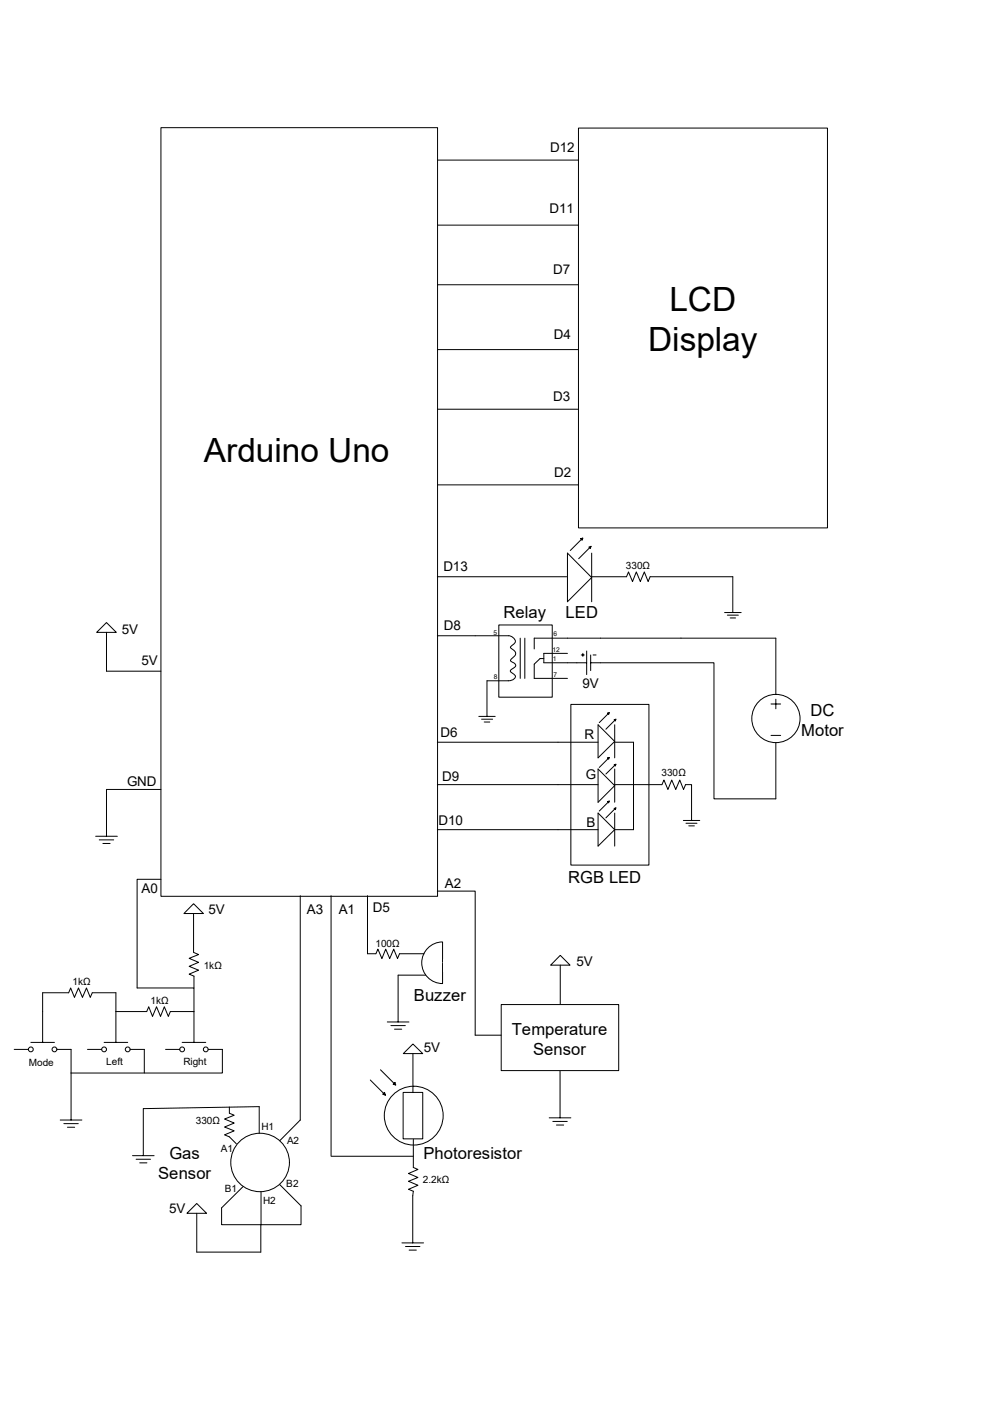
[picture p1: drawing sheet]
<svg xmlns="http://www.w3.org/2000/svg" width="210mm" height="297mm" viewBox="0 0 210 297" stroke-linecap="round" stroke-linejoin="round" font-family="sans-serif">
<path d="M105.5 132.2h11.3v15.3h-11.3z" fill="none" stroke="#000" stroke-width=".21"/>
<path d="M120.7 149h16.5v34h-16.5z" fill="#fff"/>
<path d="M120.7 149h16.5v34h-16.5z" fill="none" stroke="#000" stroke-width=".21"/>
<path d="M34 27h58.5v162.6h-58.5z" fill="#fff"/>
<path d="M34 27h58.5v162.6h-58.5z" fill="none" stroke="#000" stroke-width=".21"/>
<path d="M122.3 27.1h52.7v84.6h-52.7z" fill="#fff"/>
<g fill="none" stroke="#000" stroke-width=".21">
<path d="M92.5 33.9h29.8M122.3 27.1h52.7v84.6h-52.7zM92.5 47.6h29.8M92.5 60.2h29.8M92.5 74h29.8M92.5 86.6h29.8M92.5 102.6h29.8M92.5 122h27.3M92.5 134.5h8M78.3 228.5l3.2 3.2M80.5 226.3l3.2 3.2M81.3 231.1l.2 .6-.6-.2z"/>
<path d="M83.5 229l.2 .5-.6-.1z"/>
</g>
<path d="M81.3 231.1l.2 .6-.6-.2zM83.5 229l.2 .5-.6-.1z" fill-rule="evenodd" fill="#000"/>
<circle cx="164.1" cy="152" r="5.1" fill="#fff"/>
<g fill="none" stroke="#000" stroke-width=".21">
<path d="M164.1 135v11.9M163.1 148.9h2M163.1 155.6h2M164.1 147.9v2M164.1 157.1v11.9"/>
<circle cx="164.1" cy="152" r="5.1"/>
</g>
<path d="M11 222a.51 .51 0 0 1 1 0 .51 .51 0 0 1-1 0zM6 222a.51 .51 0 0 1 1 0 .51 .51 0 0 1-1 0z" fill-rule="evenodd" fill="#fff"/>
<g fill="none" stroke="#000" stroke-width=".21">
<path d="M9 214v6.5M3 222h3M6.5 220.5h5M12 222h3"/>
<circle cx="6.5" cy="222" r=".51"/>
<circle cx="11.5" cy="222" r=".51"/>
</g>
<path d="M90.2 200.8a4.4 4.4 0 0 1 3.4-1.5v8.8a4.4 4.4 0 0 1-4-2.6 4.4 4.4 0 0 1 .6-4.7z" fill-rule="evenodd" fill="#fff"/>
<path d="M137.5 122h17.5v7.6M153.2 129.6h3.6M153.8 130.1h2.4M154.4 130.7h1.2M77.7 189.5v12.3h1.8M81.9 216.2h4.6M82.7 217h3M83.4 217.7h1.6M84.5 201.8h5.2M90 206.3h-5.8v9.9M90.2 200.8a4.4 4.4 0 0 1 3.4-1.5v8.8a4.4 4.4 0 0 1-4-2.6 4.4 4.4 0 0 1 .6-4.7zM93.6 203.7h4.4" fill="none" stroke="#000" stroke-width=".21"/>
<path d="M93.7 203.7h4.3" fill="none" stroke="#fff" stroke-width=".21"/>
<path d="M106 212.5h24.9v14h-24.9z" fill="#fff"/>
<path d="M106 212.5h24.9v14h-24.9zM116.2 236.5h4.5M116.9 237.2h3.1M117.7 238h1.5M118.4 226.5v10" fill="none" stroke="#000" stroke-width=".21"/>
<path d="M118.5 202.1l2.1 2.1h-4.1z" fill="#fff"/>
<path d="M34 186h-5v23M92.5 188.5h8v30.5h5.5M118.5 202.1l2.1 2.1h-4.1zM118.5 204.2v8.2" fill="none" stroke="#000" stroke-width=".21"/>
<path d="M43 222a.51 .51 0 0 1 1 0 .51 .51 0 0 1-1 0zM38 222a.51 .51 0 0 1 1 0 .51 .51 0 0 1-1 0z" fill-rule="evenodd" fill="#fff"/>
<g fill="none" stroke="#000" stroke-width=".21">
<path d="M41 214v6.5M35 222h3M38.5 220.5h5M44 222h3"/>
<circle cx="38.5" cy="222" r=".51"/>
<circle cx="43.5" cy="222" r=".51"/>
</g>
<path d="M26.5 222a.51 .51 0 0 1 1 0 .51 .51 0 0 1-1 0zM21.5 222a.51 .51 0 0 1 1 0 .51 .51 0 0 1-1 0z" fill-rule="evenodd" fill="#fff"/>
<g fill="none" stroke="#000" stroke-width=".21">
<path d="M24.5 214v6.5M18.5 222h3M22 220.5h5M27.5 222h3"/>
<circle cx="22" cy="222" r=".51"/>
<circle cx="27" cy="222" r=".51"/>
</g>
<circle cx="55" cy="245.9" r="6.2" fill="#fff"/>
<g fill="none" stroke="#000" stroke-width=".21">
<path d="M63.5 189.5v47.5M70 189.5v55M54.8 239.7v-5.6l-24.5 .4v10M63.5 236.9l-4.3 4.4M28 244.5h4.6M28.8 245.2h3M29.5 246h1.6M46.9 255.5v3.6h8.4M51.4 251l-4.5 4.5M55.2 252.1v7M59.2 250.6l4.5 4.5v4h-8.5v5.8M70 244.6h17.4"/>
<path d="M87.3 253v9.9M85 262.9h4.6M85.8 263.7h3M86.5 264.5h1.6"/>
<circle cx="55" cy="245.9" r="6.2"/>
</g>
<path d="M41.6 254.6l2.1 2.1h-4.2z" fill="#fff"/>
<g fill="none" stroke="#000" stroke-width=".21">
<path d="M120 117l5.1 5.2-5.1 5.1zM122.8 114l.5-.2-.2 .5zM123.2 113.8l-2.6 2.7M124.5 115.7l.5-.1-.2 .4zM125 115.6l-2.6 2.6M125.1 117v10.3M100.5 134.5h7a1.55 1.55 0 0 1 1.5 1.2l-.1 .3-.9 .8v.2l.3 .3a.96 .96 0 0 1 .8 .9 .96 .96 0 0 1-.7 1l-.4 .4a.76 .76 0 0 0 .7 .7 .53 .53 0 0 1 .4 .4 .53 .53 0 0 1-.4 .5l-.7 .6a.91 .91 0 0 0 .7 .9l.3 .2a.9 .9 0 0 1-.9 1l-5.1 .1v7.6M110 135v8.5M111 135v8.5M115 139.3h-.8l-1.2 1.2v3h7M120 138.2h-5v2h9.1M122.9 138.6h.7"/>
<path d="M123.3 138.2v.7M124.1 137.7v5M124.9 138.6v3.3M125 122h7.5l.4-1 .9 2 .8-2 .8 2 .9-2 .8 2 .4-1M125.4 138.6h.7M164.1 135h-51.1v2.3M92.5 157h34M101.3 151.6h3.4M101.9 152.1h2.3M102.4 152.7h1.2M124.9 140.2h26.1v28.8h13.1M126.5 153.3l3.5 3.5-3.5 3.5z"/>
<path d="M130 153.3v7M130 157h4v18.5h-4M92.5 166h34M92.5 175.5h34M126.5 162.7l3.5 3.5-3.5 3.5zM126.5 172l3.5 3.5-3.5 3.5zM130 162.7v7M130 172v7M130 166h10M144.5 173.6h3.5M145 166h1.3v7.6M145.1 174.2h2.3"/>
<path d="M145.7 174.7h1.2M48.5 234.2v1.3l1 .4-2 .8 2 .9-2 .8 2 .8-2 .9 1 .4 1.5 1.5M41.6 254.6l2.1 2.1h-4.2zM41.6 256.7v8.2h13.6M87.4 247l1 .4-2 .8 2 .9-2 .8 2 .8-2 .9 1 .4-.1 1"/>
</g>
<path d="M124.5 115.7l.5-.1-.2 .4zM122.8 114l.5-.2-.2 .5z" fill-rule="evenodd" fill="#000"/>
<circle cx="87.5" cy="236" r="6.2" fill="#fff"/>
<circle cx="87.5" cy="236" r="6.2" fill="none" stroke="#000" stroke-width=".21"/>
<path d="M85.3 231.1h4.1v9.8h-4.1z" fill="#fff"/>
<path d="M85.3 231.1h4.1v9.8h-4.1z" fill="none" stroke="#000" stroke-width=".21"/>
<path d="M87.3 220.9l2.1 2h-4.1z" fill="#fff"/>
<g fill="none" stroke="#000" stroke-width=".21">
<path d="M128.5 150.9l.4-.2-.2 .4zM128.9 150.7l-2.2 2.2M129.9 152.3l.4-.2-.2 .4zM130.3 152.1l-2.2 2.2M128.5 160.4l.4-.2-.2 .4zM128.5 169.6l.4-.1-.2 .3zM128.9 160.2l-2.2 2.1M128.9 169.5l-2.2 2.1M129.9 161.8l.4-.1-.2 .4zM129.9 171l.4-.1-.2 .4zM130.3 161.7l-2.2 2M130.3 170.9l-2.2 2.1"/>
<path d="M29 209h12v5h-5l-.4 1-.8-2-.8 2-.9-2-.8 2-.8-2-.5 1h-6.5M87.3 220.9l2.1 2h-4.1zM87.3 222.9v8.2M87.4 241v6"/>
</g>
<g fill="#000">
<path d="M129.9 152.3l.4-.2-.2 .4zM128.5 150.9l.4-.2-.2 .4z" fill-rule="evenodd"/>
<path d="M129.9 161.8l.4-.1-.2 .4zM128.5 160.4l.4-.2-.2 .4z" fill-rule="evenodd"/>
<path d="M129.9 171l.4-.1-.2 .4zM128.5 169.6l.4-.1-.2 .3z" fill-rule="evenodd"/>
</g>
<path d="M40.9 191.2l2.1 2.1h-4.1z" fill="#fff"/>
<path d="M40.9 191.2l2.1 2.1h-4.1zM40.9 193.3v8.2M9 214v-4h5.5l.4-1 .8 2 .9-2 .8 2 .9-2 .8 2 .4-1h5v4M41 201.5l1 .4-2 .8 2 .9-2 .8 2 .8-2 .9 1 .4v2.5M12.7 236.9h4.6M13.5 237.7h3.1M14.3 238.5h1.5M15 222v14.9M30.5 222v5M47 222v5h-32" fill="none" stroke="#000" stroke-width=".21"/>
<path d="M93.7 202.8h5.3v2.7h-5.3z" fill="#fff"/>
<path d="M22.5 142h11.5M20.2 176.9h4.6M21 177.7h3M21.8 178.4h1.5M34 167h-11.5v9.9M140 166l.4-1 .9 2 .8-2 .8 2 .9-2 .8 2 .4-1M79.5 201.8l.4-1 .9 2 .8-2 .8 2 .9-2 .8 2 .4-1" fill="none" stroke="#000" stroke-width=".21"/>
<path d="M20.4 133.8l2.1-2.1 2.1 2.1z" fill="#fff"/>
<path d="M20.4 133.8l2.1-2.1 2.1 2.1zM22.5 133.8v8.2" fill="none" stroke="#000" stroke-width=".21"/>
<path d="M153.2 150.5h5.3v2.7h-5.3z" fill="#fff"/>
<g font-size="7.1">
<text x="141.6" y="65.7">LCD</text>
<text x="137.1" y="74.2">Display</text>
<text x="43.1" y="97.8">Arduino Uno</text>
</g>
<g font-size="3.5">
<text x="106.5" y="130.8">Relay</text>
<text x="119.6" y="130.8">LED</text>
<text x="169.5" y="155.7">Motor</text>
<text x="171.4" y="151.5">DC</text>
<text x="120.2" y="186.8">RGB LED</text>
<text x="87.5" y="211.8">Buzzer</text>
<text x="108.2" y="219">Temperature</text>
<text x="112.8" y="223.2">Sensor</text>
<text x="35.8" y="245.2">Gas</text>
<text x="89.6" y="245.2">Photoresistor</text>
<text x="33.5" y="249.4">Sensor</text>
</g>
<g font-size="2.8">
<text x="116.4" y="32.2">D12</text>
<text x="116.2" y="45">D11</text>
<text x="117" y="58">D7</text>
<text x="117.1" y="71.8">D4</text>
<text x="117" y="84.8">D3</text>
<text x="117.2" y="100.9">D2</text>
<text x="93.8" y="120.9">D13</text>
<text x="25.8" y="134.2">5V</text>
<text x="93.9" y="133.3">D8</text>
<text x="29.9" y="140.6">5V</text>
<text x="123.2" y="145.5">9V</text>
<text x="93.2" y="155.9">D6</text>
<text x="123.6" y="156.3">R</text>
<text x="26.9" y="166.2">GND</text>
<text x="93.5" y="165.3">D9</text>
<text x="123.9" y="164.9">G</text>
<text x="92.8" y="174.6">D10</text>
<text x="124" y="174.9">B</text>
<text x="29.9" y="188.9">A0</text>
<text x="94.1" y="187.7">A2</text>
<text x="44.1" y="193.3">5V</text>
<text x="64.9" y="193.3">A3</text>
<text x="71.6" y="193.3">A1</text>
<text x="78.8" y="192.9">D5</text>
<text x="121.9" y="204.3">5V</text>
<text x="89.6" y="222.6">5V</text>
<text x="35.8" y="256.6">5V</text>
</g>
<g font-size="2.1">
<text x="132.4" y="120.4">330Ω</text>
<text x="139.9" y="164.3">330Ω</text>
<text x="79.4" y="200.4">100Ω</text>
<text x="15.3" y="208.3">1kΩ</text>
<text x="43.1" y="204.9">1kΩ</text>
<text x="31.8" y="212.3">1kΩ</text>
<text x="6.1" y="225.4">Mode</text>
<text x="22.5" y="225.2">Left</text>
<text x="38.8" y="225.2">Right</text>
<text x="41.4" y="237.8">330Ω</text>
<text x="55.3" y="239">H1</text>
<text x="46.7" y="243.6">A1</text>
<text x="60.7" y="242">A2</text>
<text x="60.5" y="251.1">B2</text>
<text x="89.5" y="250.2">2.2kΩ</text>
<text x="47.5" y="252.1">B1</text>
<text x="55.6" y="254.6">H2</text>
</g>
<g font-size="1.4">
<text x="104.4" y="134.2">5</text>
<text x="116.8" y="137.8">12</text>
<text x="117.1" y="134.6">6</text>
<text x="104.4" y="143.6">8</text>
<text x="116.9" y="139.8">1</text>
<text x="117.1" y="143.2">7</text>
</g>
</svg>
